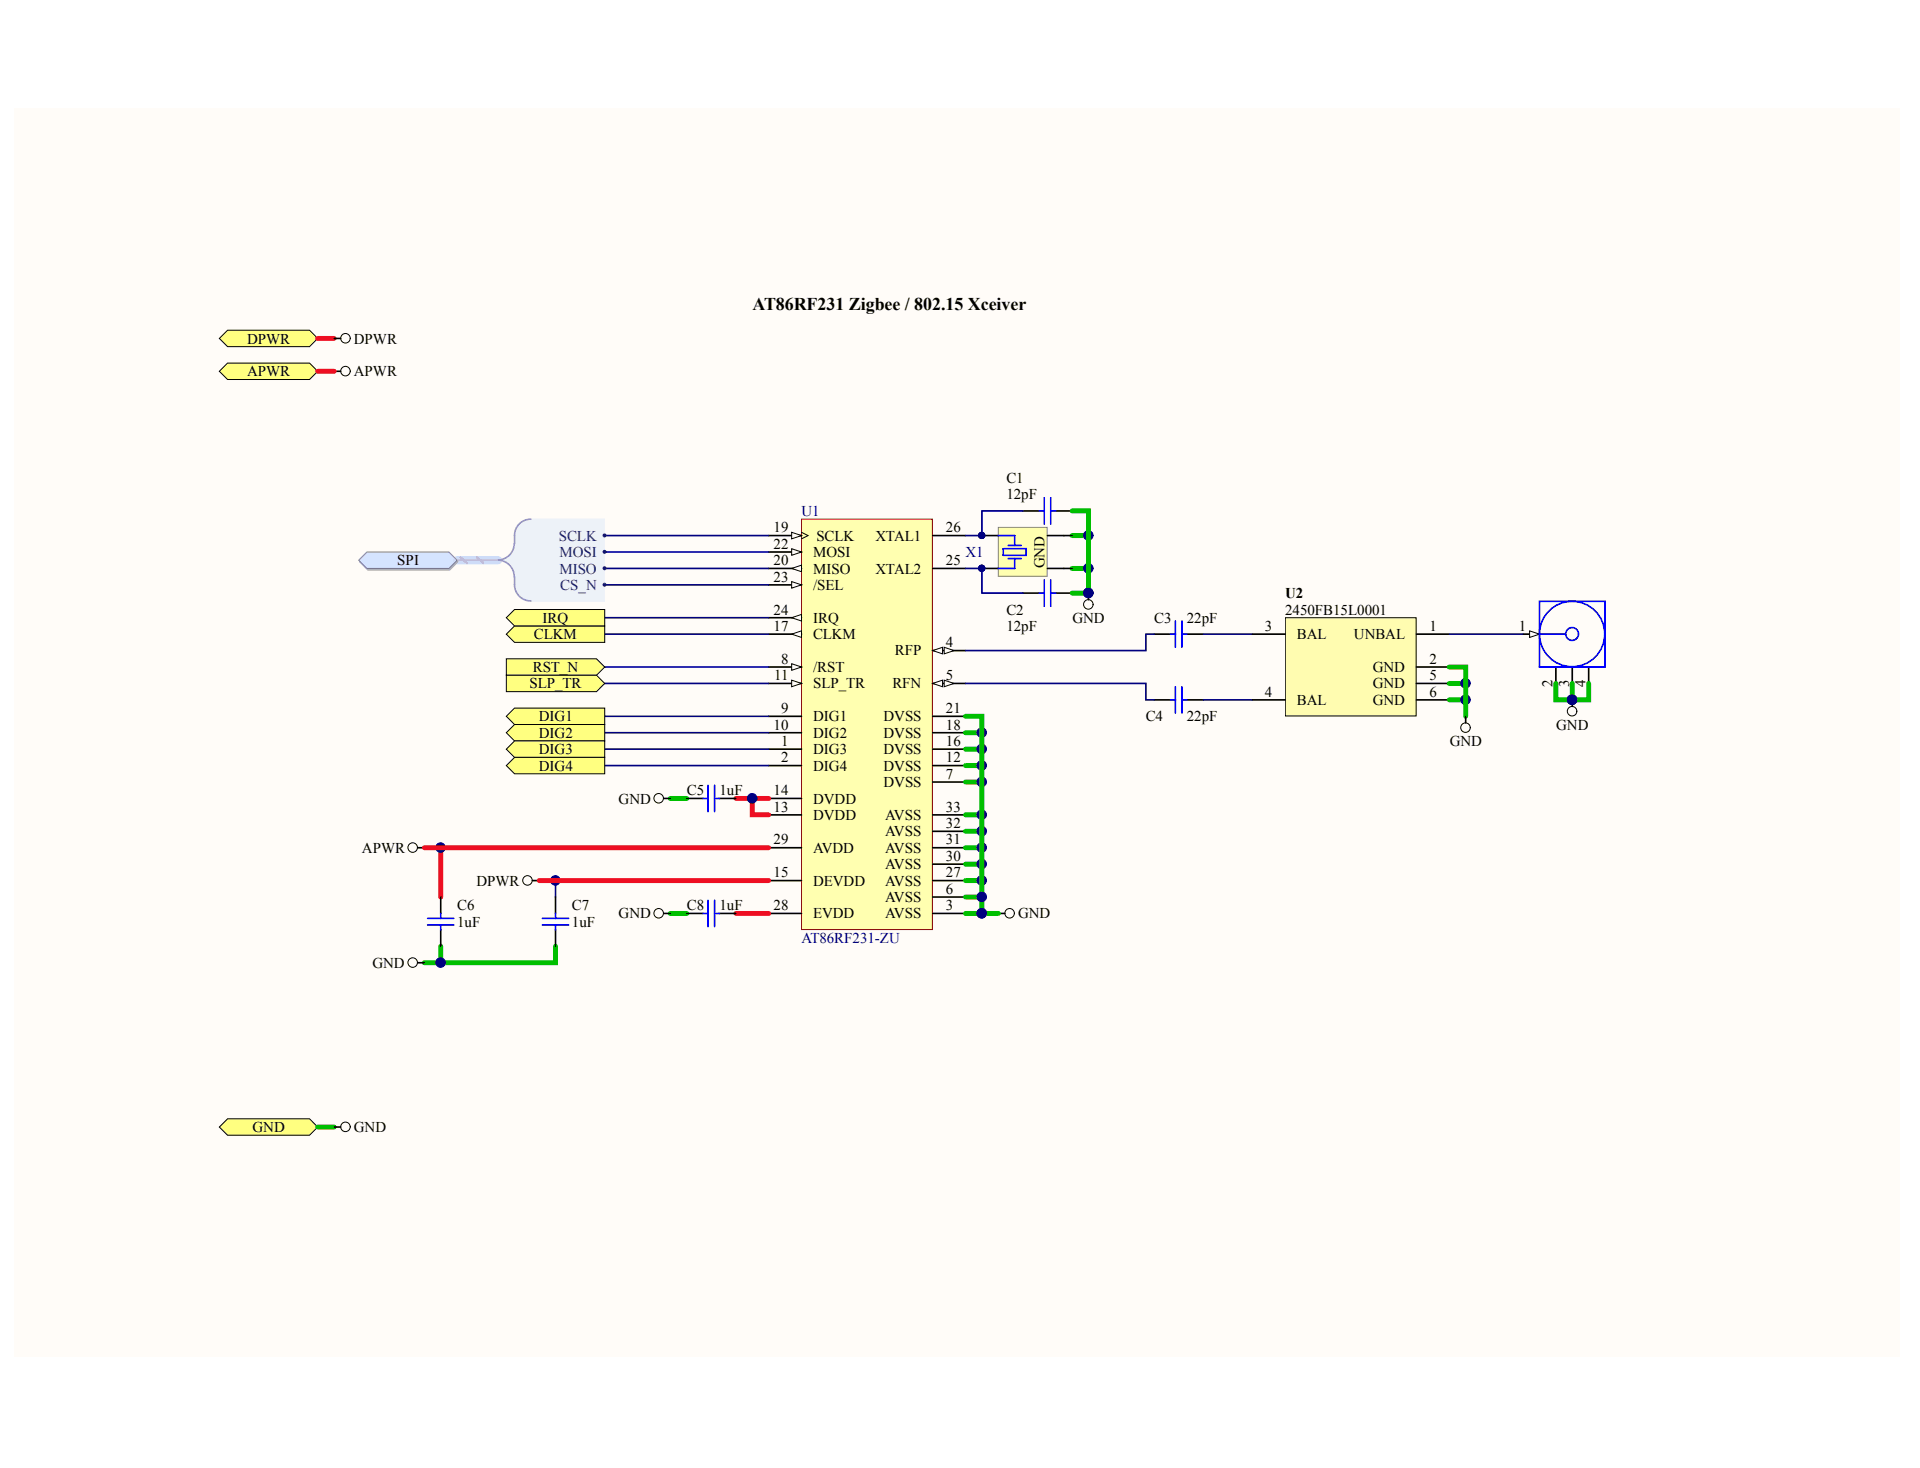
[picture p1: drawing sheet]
# Altium project AT86RF231 - Low Power 2.4 GHz Zigbee 802.15.4 6 LoWPAN Transceiver.PrjPcb
1 sheet, 12 parts. Net scope: flat (ports and power ports of the same name join across sheets).

## Sheet AT86RF231 - Low Power 2.4 GHz Zigbee 802.15.4 6 LoWPAN Transceiver.SchDoc
size A4

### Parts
C1  value 12pF  [CAPC0402(1005)60_N]  (hidden comment: CAP 12pF 50V 0402(1005))
C2  value 12pF  [CAPC0402(1005)60_N]  (hidden comment: CAP 12pF 50V 0402(1005))
C3  value 22pF  [CAPC0402(1005)60_N]  (hidden comment: CAP 22pF 50V 0402(1005))
C4  value 22pF  [CAPC0402(1005)60_N]  (hidden comment: CAP 22pF 50V 0402(1005))
C5  value 1uF  [CAPC0402(1005)60_N]  (hidden comment: CAP 1uF 16V 0402(1005))
C6  value 1uF  [CAPC0402(1005)60_N]  (hidden comment: CAP 1uF 16V 0402(1005))
C7  value 1uF  [CAPC0402(1005)60_N]  (hidden comment: CAP 1uF 16V 0402(1005))
C8  value 1uF  [CAPC0402(1005)60_N]  (hidden comment: CAP 1uF 16V 0402(1005))
J*  MOLX-73412-0110  [MOLX-73412-0110]  (value not drawn)
U1  AT86RF231-ZU  [32QN2_L]
U2  2450FB15L0001  [JOHT-BALUN200X125X90-6]
X1  S-4025  (value not drawn)

### Ports
APWR, CLKM (out), DIG1 (out), DIG2 (out), DIG3 (out), DIG4 (out), DPWR, GND, IRQ (out), RST_N (in), SLP_TR (in), SPI (harness SPI)

### Harnesses
SPI: SCLK, MISO, MOSI, CS_N

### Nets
APWR: C6.2 U1.29(AVDD) ; port APWR
DPWR: C7.2 U1.15(DEVDD) ; port DPWR
GND: C1.1 C2.1 C5.2 C6.1 C7.1 C8.2 J*.2(GND) J*.3(GND) J*.4(GND) U1.3(AVSS) U1.6(AVSS) U1.7(DVSS) U1.12(DVSS) U1.16(DVSS) U1.18(DVSS) U1.21(DVSS) U1.27(AVSS) U1.30(AVSS) U1.31(AVSS) U1.32(AVSS) U1.33(AVSS) U2.2(GND) U2.5(GND) U2.6(GND) X1.2(GND) X1.4(GND) ; port GND
NetC1_2: C1.2 U1.26(XTAL1) X1.1(X1)
NetC2_2: C2.2 U1.25(XTAL2) X1.3(X2)
NetC3_1: C3.1 U1.4(RFP)
NetC3_2: C3.2 U2.3(BAL)
NetC4_1: C4.1 U1.5(RFN)
NetC4_2: C4.2 U2.4(BAL)
NetC5_1: C5.1 U1.13(DVDD) U1.14(DVDD)
NetC8_1: C8.1 U1.28(EVDD)
NetJ*_1: J*.1(Signal) U2.1(UNBAL)
NetU1_1: U1.1(DIG3) ; port DIG3
NetU1_2: U1.2(DIG4) ; port DIG4
NetU1_8: U1.8(/RST) ; port RST_N
NetU1_9: U1.9(DIG1) ; port DIG1
NetU1_10: U1.10(DIG2) ; port DIG2
NetU1_11: U1.11(SLP_TR) ; port SLP_TR
NetU1_17: U1.17(CLKM) ; port CLKM
NetU1_19: U1.19(SCLK) ; port SPI.SCLK
NetU1_20: U1.20(MISO) ; port SPI.MISO
NetU1_22: U1.22(MOSI) ; port SPI.MOSI
NetU1_23: U1.23(/SEL) ; port SPI.CS_N
NetU1_24: U1.24(IRQ) ; port IRQ

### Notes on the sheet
- AT86RF231 Zigbee / 802.15 Xceiver
